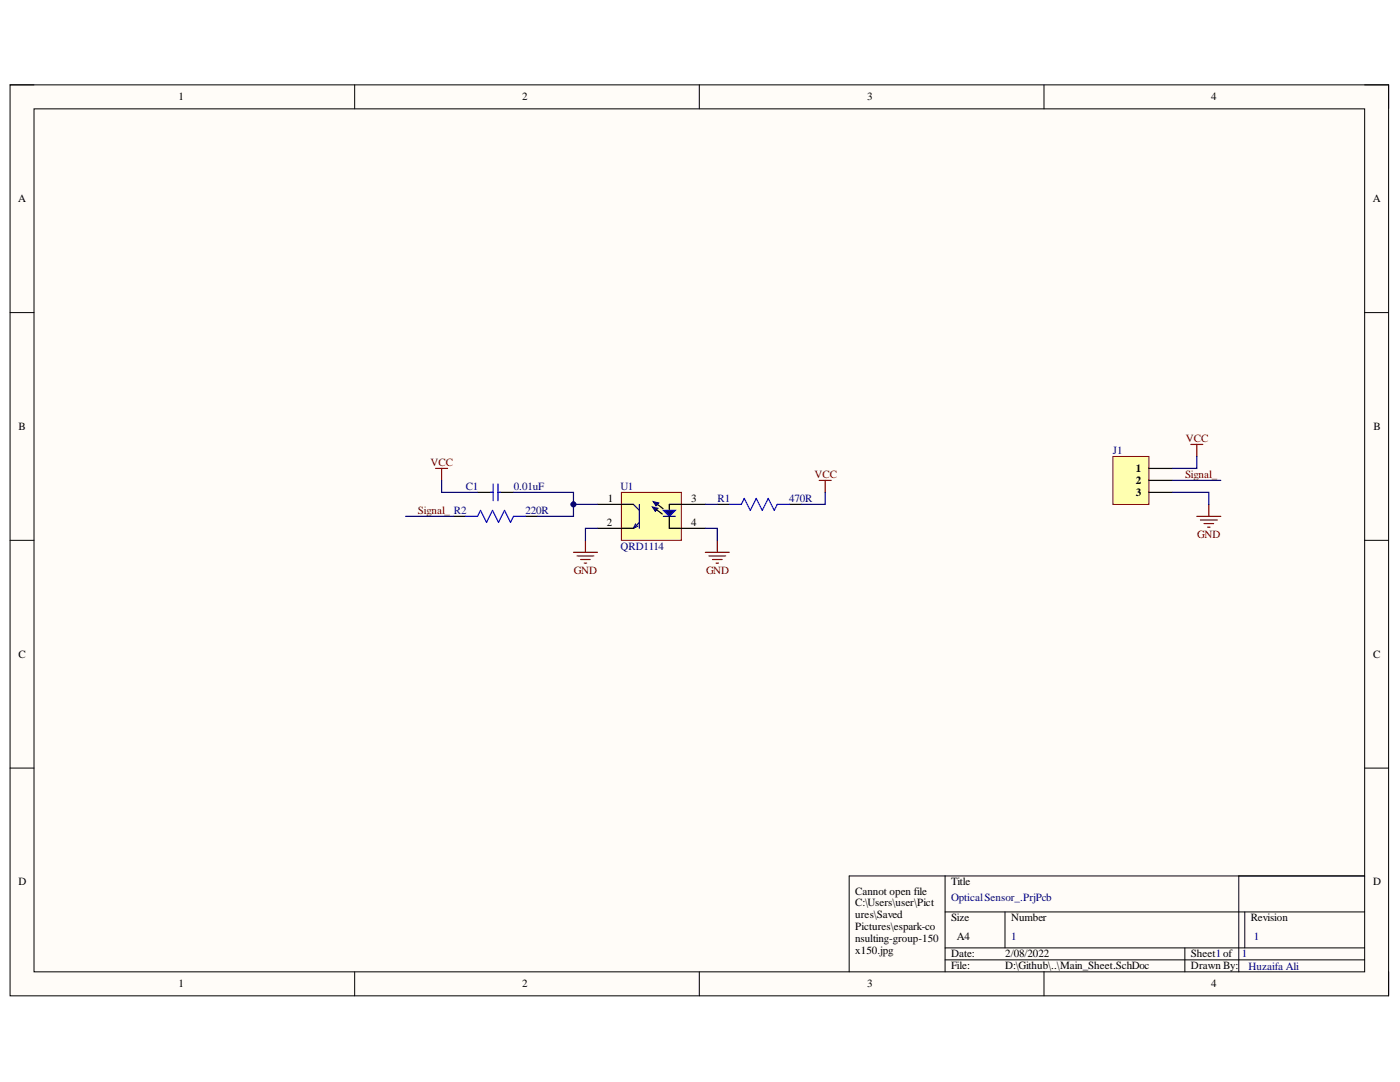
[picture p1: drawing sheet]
<svg xmlns="http://www.w3.org/2000/svg" width="279mm" height="216mm" viewBox="0 0 279 216" stroke-linecap="round" stroke-linejoin="round" font-family="sans-serif">
<path d="M2 16.9h275.1v181.8h-275.1z" fill-rule="evenodd" fill="#fffcf8"/>
<path d="M2 16.9h275.1v181.8h-275.1z" fill="none" stroke="#000" stroke-width=".2"/>
<path d="M6.8 21.7h265.5v172.2h-265.5z" fill-rule="evenodd" fill="#fffcf8"/>
<g fill="none" stroke="#000" stroke-width=".2">
<path d="M2 16.9h4.8M70.8 16.9v4.8M139.6 16.9v4.8M208.3 16.9v4.8M272.3 16.9h4.8v4.8M6.8 21.7h265.5v172.2h-265.5zM2 62.4h4.8M272.3 62.4h4.8M2 107.8h4.8M272.3 107.8h4.8M2 153.3h4.8M272.3 153.3h4.8"/>
<path d="M188.6 174.8v19.1M247.2 174.8v19.1M272.3 174.8h-102.8v19.1M70.8 193.9v4.8M139.6 193.9v4.8M188.6 182h83.7M188.6 189.1h83.7M188.6 191.5h83.7M200.6 182v7.1M208.3 193.9v4.8M236.5 189.1v4.8M248.4 182v7.1"/>
<path d="M277.1 193.9v4.8"/>
</g>
<path d="M95.3 98.2h3.1M99.4 98.2h3.1M90.5 103h2.4M104.9 103h2.4M143.2 100.6h2.3M157.5 100.6h2.4" fill="none" stroke="#000" stroke-width=".24"/>
<path d="M97.9 98.2h.5M98.4 96.6v3.3M99.4 96.6v3.3M99.4 98.2h.5M92.9 103h2.4l.6-1.2 1.2 2.4 1.2-2.4 1.2 2.4 1.2-2.4 1.2 2.4 .6-1.2h2.4M145.5 100.6h2.4l.6-1.2 1.2 2.4 1.2-2.4 1.2 2.4 1.2-2.4 1.2 2.4 .6-1.2h2.4" fill="none" stroke="#00f" stroke-width=".24"/>
<path d="M124 98.2h12v9.6h-12z" fill-rule="evenodd" fill="#ffffb0"/>
<path d="M124 98.2h12v9.6h-12z" fill="none" stroke="#800000" stroke-width=".2"/>
<path d="M131.2 100.6l1.1 .9M136 100.6h4.8M136 105.4h4.8" fill="none" stroke="#000" stroke-width=".24"/>
<path d="M130.3 100.1l1.2 .3-.6 .5 .3-.3-.3 .3z" fill-rule="evenodd" fill="#0c0087"/>
<path d="M130.3 100.1l1.2 .3-.6 .5 .3-.3-.3 .3z" fill="none" stroke="#0c0087" stroke-width=".2"/>
<path d="M130.2 101.1l1.1 .3-.6 .6 .3-.3-.3 .3z" fill-rule="evenodd" fill="#0c0087"/>
<path d="M130.2 101.1l1.1 .3-.6 .6 .3-.3-.3 .3z" fill="none" stroke="#0c0087" stroke-width=".2"/>
<path d="M131 101.7l1.2 .9M136 100.6h-2.4v1.2" fill="none" stroke="#000" stroke-width=".24"/>
<path d="M132.4 101.8h2.4l-1.2 1.2z" fill="#0c0087"/>
<path d="M132.4 101.8h2.4l-1.2 1.2z" fill="none" stroke="#00f" stroke-width=".24"/>
<path d="M126.4 100.6l1.2 1.2M126.9 104.5l-.5 .9M127.3 105l-.9 .4M127.6 100.6v4.8M127.6 104.2l-1.2 1.2M132.4 103h2.4" fill="none" stroke="#11037f" stroke-width=".24"/>
<path d="M119.2 105.4h7.2M119.2 100.6h7.2M133.6 103v2.4h2.4" fill="none" stroke="#000" stroke-width=".24"/>
<g fill="none" stroke="#800000" stroke-width=".24">
<path d="M86.9 93.5h2.4M88.1 93.5v2.4M163.5 95.9h2.4M164.7 95.9v2.3M237.7 88.7h2.3M238.9 88.7v2.4M114.4 110.2h4.8M115.2 110.9h3.3M115.9 111.6h1.9M116.6 112.4h.5M116.8 107.8v2.4M140.8 110.2h4.7"/>
<path d="M141.5 110.9h3.3M142.2 111.6h1.9M142.9 112.4h.5M143.2 107.8v2.4M238.9 103h4.7M239.6 103.8h3.3M240.3 104.5h1.9M241 105.2h.5M241.2 100.6v2.4"/>
</g>
<path d="M222.1 91.1h7.2v9.5h-7.2z" fill-rule="evenodd" fill="#ffffb0"/>
<path d="M222.1 91.1h7.2v9.5h-7.2z" fill="none" stroke="#800000" stroke-width=".2"/>
<path d="M229.3 93.5h4.8M229.3 95.9h4.8M229.3 98.2h4.8" fill="none" stroke="#000" stroke-width=".24"/>
<path d="M88.1 95.9v2.3h7.2M102.5 98.2h11.9v2.4h4.8M234.1 95.9h9.5M81 103h9.5" fill="none" stroke="#000080" stroke-width=".24"/>
<circle cx="114.4" cy="100.6" r=".48" fill="#000080"/>
<circle cx="114.4" cy="100.6" r=".48" fill="none" stroke="#000080" stroke-width=".2"/>
<path d="M114.4 100.6v2.4h-7.1" fill="none" stroke="#000080" stroke-width=".24"/>
<circle cx="114.4" cy="100.6" r=".48" fill="#000080"/>
<circle cx="114.4" cy="100.6" r=".48" fill="none" stroke="#000080" stroke-width=".2"/>
<path d="M164.7 98.2v2.4h-4.8M234.1 98.2h7.1v2.4M238.9 91.1v2.4h-4.8M119.2 105.4h-2.4v2.4M140.8 105.4h2.4v2.4M140.8 100.6h2.4" fill="none" stroke="#000080" stroke-width=".24"/>
<g font-size="2.2">
<text x="35.6" y="20">1</text>
<text x="104.2" y="20">2</text>
<text x="173.1" y="20">3</text>
<text x="241.7" y="20">4</text>
<text x="3.6" y="40.3">A</text>
<text x="274" y="40.3">A</text>
<text x="3.7" y="85.8">B</text>
<text x="274.1" y="85.8">B</text>
<text x="226.7" y="94.2">1</text>
<text x="121.3" y="100.1">1</text>
<text x="138" y="100.1">3</text>
<text x="226.7" y="96.6">2</text>
<text x="226.7" y="98.9">3</text>
<text x="121.1" y="104.9">2</text>
<text x="138" y="104.9">4</text>
<text x="3.7" y="131.2">C</text>
<text x="274" y="131.2">C</text>
<text x="3.7" y="176.6">D</text>
<text x="170.7" y="178.5">Cannot open file</text>
<text x="189.8" y="176.6">Title</text>
<text x="274" y="176.6">D</text>
<text x="170.7" y="180.9">C:\Users\user\Pict</text>
<text x="170.7" y="183.2">ures\Saved</text>
<text x="170.7" y="185.6">Pictures\espark-co</text>
<text x="189.8" y="183.8">Size</text>
<text x="201.8" y="183.8">Number</text>
<text x="249.6" y="183.8">Revision</text>
<text x="170.7" y="188.1">nsulting-group-150</text>
<text x="170.7" y="190.4">x150.jpg</text>
<text x="189.8" y="191">Date:</text>
<text x="191" y="187.5">A4</text>
<text x="200.6" y="191">2/08/2022</text>
<text x="237.7" y="191">Sheet1of</text>
<text x="35.6" y="197">1</text>
<text x="104.2" y="197">2</text>
<text x="173.1" y="197">3</text>
<text x="189.8" y="193.4">File:</text>
<text x="200.6" y="193.4">D:\Github\..\Main_Sheet.SchDoc</text>
<text x="237.7" y="193.4">Drawn By:</text>
<text x="241.7" y="197">4</text>
</g>
<g font-size="2.2" fill="#800000">
<text x="236.7" y="88.2">VCC</text>
<text x="85.9" y="92.9">VCC</text>
<text x="162.6" y="95.4">VCC</text>
<text x="236.5" y="95.4">Signal_</text>
<text x="83.4" y="102.6">Signal_ R2</text>
<text x="238.9" y="107.3">GND</text>
<text x="114.5" y="114.5">GND</text>
<text x="140.9" y="114.5">GND</text>
</g>
<g font-size="2.2" fill="#000080">
<text x="222.1" y="90.6">J1</text>
<text x="93" y="97.8">C1</text>
<text x="102.5" y="97.8">0.01uF</text>
<text x="123.8" y="97.8">U1</text>
<text x="143.2" y="100.1">R1</text>
<text x="157.5" y="100.1">470R</text>
<text x="104.9" y="102.6">220R</text>
<text x="123.8" y="109.7">QRD1114</text>
<text x="189.8" y="179.7">OpticalSensor_.PrjPcb</text>
<text x="201.8" y="187.5">1</text>
<text x="247.8" y="191">1</text>
<text x="250.2" y="187.5">1</text>
<text x="249.2" y="193.6">Huzaifa Ali</text>
</g>
</svg>
